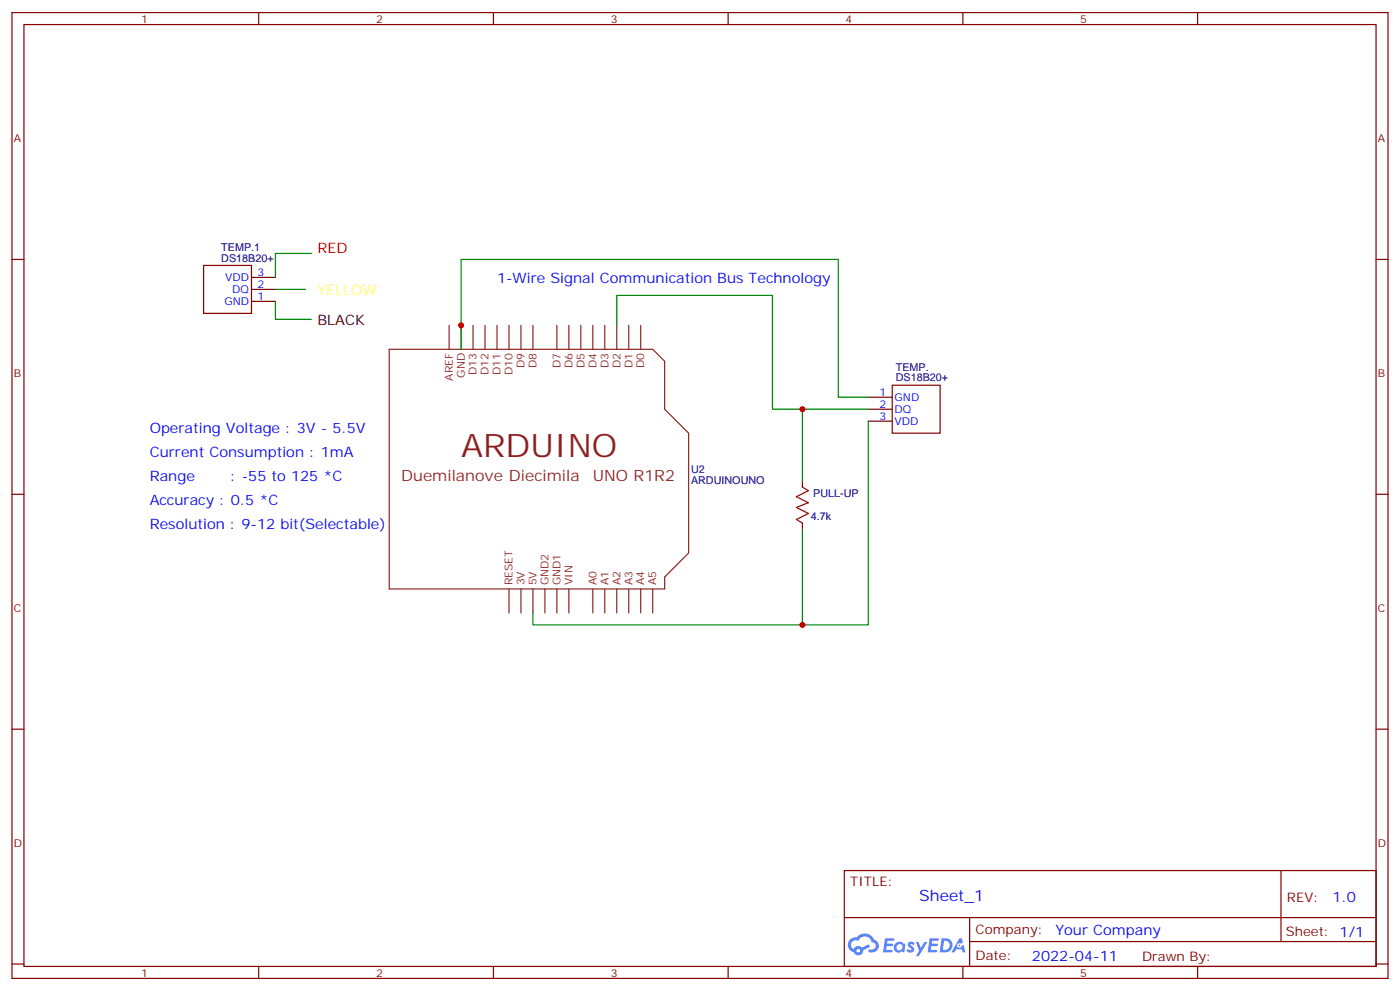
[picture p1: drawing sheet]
<svg xmlns="http://www.w3.org/2000/svg" width="412mm" height="292mm" viewBox="0 0 412 292" stroke-linecap="round" stroke-linejoin="round" font-family="sans-serif">
<g fill="none" stroke="#870000" stroke-width=".35">
<path d="M3.5 3.7h405.4v284.3h-405.4zM7.1 7.2h398.2v277.3h-398.2zM76.2 3.7v3.5M145.3 3.7v3.5M214.5 3.7v3.5M283.6 3.7v3.5M352.8 3.7v3.5M3.5 76.4h3.6M405.3 76.4h3.6M3.5 145.5h3.6M405.3 145.5h3.6M3.5 214.7h3.6"/>
<path d="M405.3 214.7h3.6M248.7 256.3h156.6v28.2h-156.6zM377.3 256.3v20.9M248.7 270.1h156.5M285.6 277.2h119.6M285.6 270.1v14.2M3.5 283.8h3.6M76.2 284.5v3.5M145.3 284.5v3.5M214.5 284.5v3.5M283.6 284.5v3.5M352.8 284.5v3.5"/>
<path d="M405.3 283.8h3.6"/>
</g>
<g fill="#5487ff">
<path d="M267.7 277.5a1.22 1.22 0 0 1 1.7 .2l-.4 .6a.47 .47 0 0 0-.3-.4 .47 .47 0 0 0-.5 .2l.1 .2a1.14 1.14 0 0 1 .8 1.8 1.14 1.14 0 0 1-1.9 0l-.2-.2 .5-.6 .7 .5a.29 .29 0 0 0 .3-.3 .29 .29 0 0 0-.2-.3 1.04 1.04 0 0 1-.6-1.7z"/>
<path d="M260.7 276.2h2.4l.3 .2-.2 .5-1.8 .1-.1 .8h1.5l.3 .4-.3 .4h-1.6l-.2 1.1h1.7l.2 .3-.2 .3-2.6 .1z"/>
<path d="M273.8 276.2h2.4l.3 .2-.1 .5-1.8 .1-.2 .8h1.6l.3 .4-.4 .4-1.6-.1-.1 1.1 1.7 .1 .2 .3-.2 .3-2.6 .1z"/>
<path d="M282.6 276.2h.7l.3 1.3-.6 .3a.69 .69 0 0 0-1 .3 .69 .69 0 0 0 .4 .9 .69 .69 0 0 0 .9-.6l.5-.2 .6 2.2h-.8l-.2-.9h-1.8l-.5 .9h-.8z"/>
<path d="M269.8 277.3h.8l.6 1.8 1.1-1.8h.9l-2.6 4.2h-.8l.9-1.5z"/>
<path d="M277.4 276.2l-.6 4.2h1.3a2.11 2.11 0 0 0 2.5-2.1 2.11 2.11 0 0 0-2.5-2.1zM278.1 277a1.39 1.39 0 0 1 1.7 1.4 1.39 1.39 0 0 1-1.8 1.2h-.3z"/>
<path d="M263.7 277.8a1.54 1.54 0 0 0-.1 2.2 1.54 1.54 0 0 0 2.2 .1l.6 .3 .3-2.3-.2-.3h-.4a1.49 1.49 0 0 0-2.4 0zM264 278.8a.94 .94 0 0 1 1.8 0 .94 .94 0 0 1-1.8 0z"/>
<path d="M250.4 276.6a2.18 2.18 0 0 0 1.1 3.7 1.44 1.44 0 0 0 1.6 .9 1.44 1.44 0 0 0 1.2-1.4l2-1.1-.5-.7-1.9 1a1.47 1.47 0 0 0-2.4 .4 1.39 1.39 0 0 1-.7-1.9 1.39 1.39 0 0 1 2-.5 2.12 2.12 0 0 1 2.2-1.3 2.12 2.12 0 0 1 1.9 1.7 1.14 1.14 0 0 1 1.1 1.4 1.14 1.14 0 0 1-1.7 .7 .43 .43 0 0 0-.5 .4 .43 .43 0 0 0 .4 .5 1.98 1.98 0 0 0 2.5-1.2 1.98 1.98 0 0 0-1.2-2.6 3.1 3.1 0 0 0-5.3-.6l-.9 .1zM252.3 279.9a.55 .55 0 0 1 1.1 0 .55 .55 0 0 1-1.1 0z"/>
<circle cx="282.6" cy="278.3" r=".26"/>
</g>
<path d="M60 78.1h14.1v14.2h-14.1zM74.1 88.7h7M74.1 85.2h7M74.1 81.7h7M255.8 116.9h7M262.8 113.4h14.1v14.1h-14.1zM255.8 120.5h7M255.8 124h7M236.4 141.6v1.8M236.4 154v1.8" fill="none" stroke="#870000" stroke-width=".35"/>
<g fill="none" stroke="#8c2424" stroke-width=".35">
<path d="M132.3 95.8v7M135.8 95.8v7M139.3 95.8v7M142.9 95.8v7M146.4 95.8v7M149.9 95.8v7M153.5 95.8v7M157 95.8v7M164 95.8v7M167.6 95.8v7M171.1 95.8v7M174.6 95.8v7"/>
<path d="M178.2 95.8v7M181.7 95.8v7M185.2 95.8v7M188.7 95.8v7M114.7 102.8h77.6l3.5 3.6v14.1l7 7v35.3l-7 7.1v3.5h-81.1zM149.9 173.4v7M153.5 173.4v7M157 173.4v7M160.5 173.4v7M164 173.4v7M167.6 173.4v7M174.6 173.4v7"/>
<path d="M178.2 173.4v7M181.7 173.4v7M185.2 173.4v7M188.7 173.4v7M192.3 173.4v7"/>
</g>
<path d="M91.7 74.6h-10.6v7.1M81.1 88.7v5.3h10.6M81.1 85.2h8.9M181.7 95.8v-8.8h45.8v33.5h28.3M135.8 102.8v-26.4h111.1v40.5h8.9M236.4 120.5v21.1M255.8 124v60h-98.8v-3.6M236.4 155.8v28.2" fill="none" stroke="#008700" stroke-width=".35"/>
<path d="M236.4 143.4l1.7 1.1-3.5 1.7 3.5 1.8-3.5 1.4 3.5 1.8-3.5 1.7 1.8 1.1" fill="none" stroke="#a10000" stroke-width=".35"/>
<g fill="#c00">
<circle cx="135.8" cy="95.8" r=".88"/>
<circle cx="236.4" cy="120.5" r=".88"/>
<circle cx="236.4" cy="184" r=".88"/>
</g>
<text font-size="9.5" fill="#8d2323" x="135.8" y="134.6">ARDUINO</text>
<g font-size="4.6" fill="#8d2323">
<text x="118.2" y="141.6">Duemilanove Diecimila</text>
<text x="174.6" y="141.6">UNO R1R2</text>
</g>
<text font-size="4.6" fill="#00f" x="270.8" y="265.3">Sheet_1</text>
<text font-size="4.2" fill="#f00" x="93.5" y="74.6">RED</text>
<g font-size="4.2" fill="#00f">
<text x="146.4" y="83.4">1-Wire Signal Communication Bus Technology</text>
<text x="44.1" y="127.5">Operating Voltage : 3V - 5.5V</text>
<text x="44.1" y="134.6">Current Consumption : 1mA</text>
<text x="44.1" y="141.6">Range</text>
<text x="67.8" y="141.6">: -55 to 125 *C</text>
<text x="44.1" y="148.7">Accuracy : 0.5 *C</text>
<text x="44.1" y="155.8">Resolution : 9-12 bit(Selectable)</text>
<text x="392.5" y="265.6">1.0</text>
<text x="310.9" y="275.1">Your Company</text>
<text x="304" y="282.9">2022-04-11</text>
</g>
<text font-size="4.2" fill="#ff0" x="93.5" y="87">YELLOW</text>
<text font-size="4.2" x="93.5" y="95.8">BLACK</text>
<g font-size="3.9" fill="#800">
<text x="250.5" y="260.9">TITLE:</text>
<text x="379.1" y="265.6">REV:</text>
<text x="287.4" y="275.1">Company:</text>
<text x="378.7" y="275.7">Sheet: 1/1</text>
<text x="287.4" y="282.8">Date:</text>
<text x="336.4" y="282.8">Drawn By:</text>
</g>
<g font-size="3.2" fill="#800">
<text x="41.6" y="6.7">1</text>
<text x="110.8" y="6.7">2</text>
<text x="179.9" y="6.7">3</text>
<text x="249.1" y="6.7">4</text>
<text x="318.2" y="6.7">5</text>
<text x="4.1" y="41.8">A</text>
<text x="405.9" y="41.8">A</text>
<text x="4.1" y="110.9">B</text>
<text x="405.9" y="110.9">B</text>
<text x="4.1" y="180.1">C</text>
<text x="405.9" y="180.1">C</text>
<text x="4.1" y="249.2">D</text>
<text x="405.9" y="249.2">D</text>
<text x="41.6" y="287.5">1</text>
<text x="110.8" y="287.5">2</text>
<text x="179.9" y="287.5">3</text>
<text x="249.1" y="287.5">4</text>
<text x="318.2" y="287.5">5</text>
</g>
<g font-size="3.2" fill="#000080">
<text x="65.2" y="77.1">DS18B20+</text>
<text x="65.2" y="74">TEMP.1</text>
<text x="263.9" y="112.3">DS18B20+</text>
<text x="263.9" y="109.1">TEMP.</text>
<text x="203.6" y="142.4">ARDUINOUNO</text>
<text x="203.6" y="139.2">U2</text>
<text x="239.6" y="146.4">PULL-UP</text>
<text x="238.8" y="153">4.7k</text>
</g>
<g font-size="3.2" fill="#00f">
<text x="66.3" y="82.7">VDD</text>
<text x="75.8" y="81.3">3</text>
<text x="66.1" y="89.8">GND</text>
<text x="68.4" y="86.3">DQ</text>
<text x="75.8" y="88.4">1</text>
<text x="75.8" y="84.8">2</text>
<text x="259" y="116.6">1</text>
<text x="263.5" y="118">GND</text>
<text x="259" y="120.1">2</text>
<text x="259" y="123.6">3</text>
<text x="263.5" y="121.5">DQ</text>
<text x="263.5" y="125.1">VDD</text>
</g>
<g font-size="3.2" fill="#8d2323">
<text x="133.3" y="112.1" transform="rotate(-90 133.3 112.1)">AREF</text>
<text x="136.9" y="111.2" transform="rotate(-90 136.9 111.2)">GND</text>
<text x="140.4" y="110.4" transform="rotate(-90 140.4 110.4)">D13</text>
<text x="143.9" y="110.4" transform="rotate(-90 143.9 110.4)">D12</text>
<text x="147.5" y="110.4" transform="rotate(-90 147.5 110.4)">D11</text>
<text x="151" y="110.4" transform="rotate(-90 151 110.4)">D10</text>
<text x="154.5" y="108.4" transform="rotate(-90 154.5 108.4)">D9</text>
<text x="158" y="108.4" transform="rotate(-90 158 108.4)">D8</text>
<text x="165.1" y="108.4" transform="rotate(-90 165.1 108.4)">D7</text>
<text x="168.6" y="108.4" transform="rotate(-90 168.6 108.4)">D6</text>
<text x="172.2" y="108.4" transform="rotate(-90 172.2 108.4)">D5</text>
<text x="175.7" y="108.4" transform="rotate(-90 175.7 108.4)">D4</text>
<text x="179.2" y="108.4" transform="rotate(-90 179.2 108.4)">D3</text>
<text x="182.7" y="108.4" transform="rotate(-90 182.7 108.4)">D2</text>
<text x="186.3" y="108.4" transform="rotate(-90 186.3 108.4)">D1</text>
<text x="189.8" y="108.4" transform="rotate(-90 189.8 108.4)">D0</text>
<text x="151" y="172.3" transform="rotate(-90 151 172.3)">RESET</text>
<text x="154.5" y="172.3" transform="rotate(-90 154.5 172.3)">3V</text>
<text x="158" y="172.3" transform="rotate(-90 158 172.3)">5V</text>
<text x="161.6" y="172.3" transform="rotate(-90 161.6 172.3)">GND2</text>
<text x="165.1" y="172.3" transform="rotate(-90 165.1 172.3)">GND1</text>
<text x="168.6" y="172.3" transform="rotate(-90 168.6 172.3)">VIN</text>
<text x="175.7" y="172.3" transform="rotate(-90 175.7 172.3)">A0</text>
<text x="179.2" y="172.3" transform="rotate(-90 179.2 172.3)">A1</text>
<text x="182.7" y="172.3" transform="rotate(-90 182.7 172.3)">A2</text>
<text x="186.3" y="172.3" transform="rotate(-90 186.3 172.3)">A3</text>
<text x="189.8" y="172.3" transform="rotate(-90 189.8 172.3)">A4</text>
<text x="193.3" y="172.3" transform="rotate(-90 193.3 172.3)">A5</text>
</g>
</svg>
